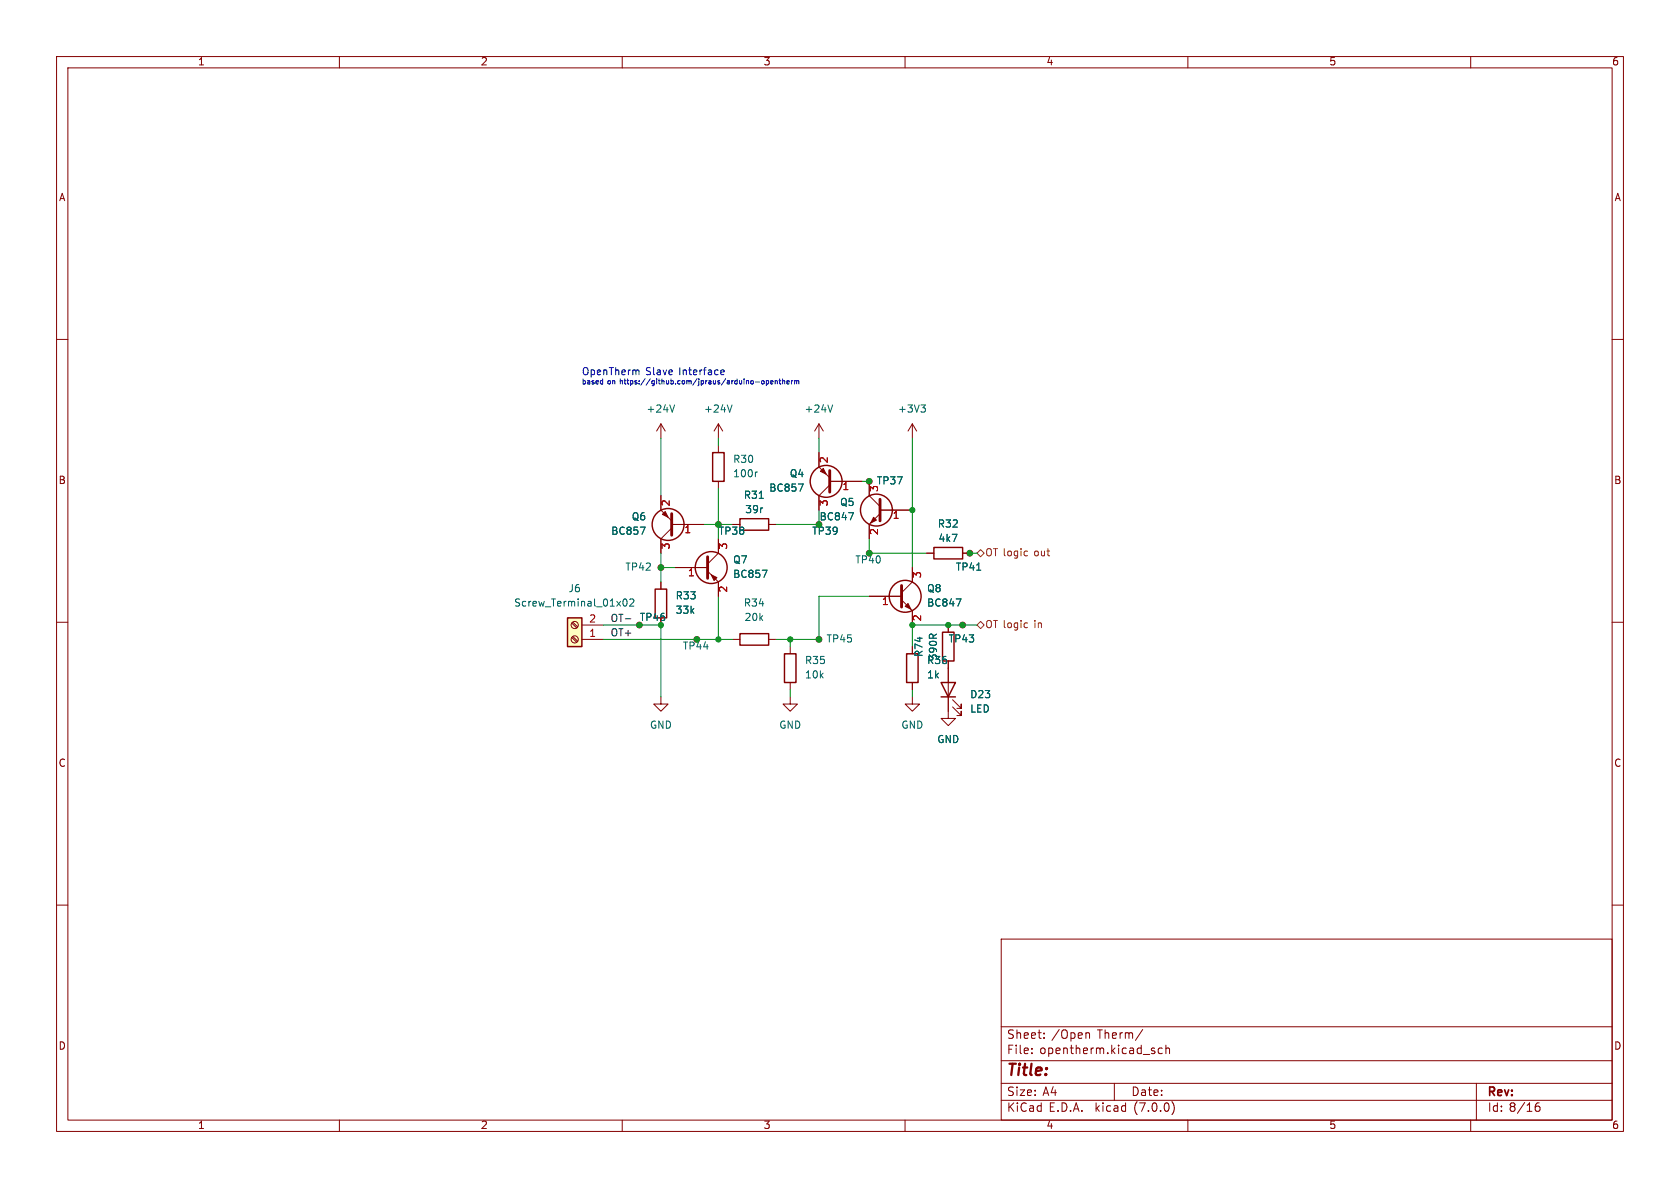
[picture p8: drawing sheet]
<svg xmlns="http://www.w3.org/2000/svg" width="297mm" height="210mm" viewBox="0 0 297 210" stroke-linecap="round" stroke-linejoin="round" font-family="sans-serif">
<g fill="none" stroke="#840000" stroke-width=".18">
<path d="M10 10h277v190h-277zM12 12h273v186h-273zM60 10v2M110 10v2M160 10v2M210 10v2M260 10v2M10 60h2M285 60h2M116.8 74.9v2.6M116.8 74.9l-.7 1.3M116.8 74.9l.8 1.3"/>
<path d="M127 74.9v2.6M127 78.7v1.3M127 74.9l-.8 1.3M127 74.9l.8 1.3M144.8 74.9l-.8 1.3M144.8 74.9v2.6M144.8 74.9l.7 1.3M161.3 74.9l-.8 1.3M161.3 74.9v2.6M161.3 74.9l.8 1.3M116.8 87.6v2.6l1.9 1.9M118.7 93.3l-1.9 2v2.5"/>
<path d="M118.7 92.7h5.8M127 92.7h.1M127 85.1v1.3M127 95.3v2.5l-1.9 1.9M129.5 92.7h1.3M135.9 92.7h1.3M144.8 80v2.6l1.9 1.9M146.7 85.7l-1.9 1.9v2.6M146.7 85.1h5.7M153.7 85.1h.1M153.7 97.8h.1M153.7 85.1v2.5l1.9 1.9"/>
<path d="M155.6 90.8l-1.9 1.9v2.6M155.6 90.2h5.7M163.8 97.8h1.3M170.2 97.8h1.2M171.4 97.8h.1M10 110h2M101.1 110.2l.9 .8M101.1 112.7l.9 .8M101.3 110l.8 .8M101.3 112.5l.8 .9M102.9 113h3.8M102.9 110.5h3.8"/>
<path d="M116.8 100.3h.1M116.8 102.9v1.2M119.4 100.3h5.7M123.2 113h.1M125.1 101l1.9 1.9v2.5M129.5 113h1.3M135.9 113h1.3M139.7 114.3v1.3M144.8 113h.1M153.7 105.4h5.7M159.4 106l1.9 2v2.5M161.3 100.3v2.6l-1.9 1.9"/>
<path d="M161.3 114.3v1.3M167.6 116.8v10.2h1.3l-1.3 1.3-1.2-1.3h1.2M167.6 110.5v1.3M170.2 110.5h.1M285 110h2M116.8 123.2v1.3h1.3l-1.3 1.2-1.2-1.2h1.2M139.7 123.2v1.3h1.3l-1.3 1.2-1.3-1.2h1.3M139.7 120.7v1.2M161.3 123.2v1.3h1.3l-1.3 1.2-1.3-1.2h1.3M161.3 120.7v1.2M168.4 125l1.5 1.5v-.8v.8h-.7M168.4 123.7l1.5 1.5v-.7v.7h-.7"/>
<path d="M10 160h2M285 160h2M177 166h108v32h-108zM60 198v2M110 198v2M160 198v2M177 194.5h108M177 191.5h108M177 187.5h108M177 181.5h108M182.4 186.1v.2M182.4 185.3v.2"/>
<path d="M184.6 183.4v.2M184.6 182.6v.2M192.2 182.6h.2l.2 .2v.8M197 191.5v3M202 182l-1.3 1.9M205.5 185.3h-.5l-.2 .2v.5l.1 .2h.6M206.1 185.4l.2-.1h.4l.1 1M206.1 184.8v1.5M207.2 194.7a1.72 1.72 0 0 1 0 2.3M210 198v2M260 198v2M261 191.5v6.5"/>
<path d="M271.5 195.7l.5-.2 .3 .3-.2 .6-.4 .1-.2-.2M272.1 195a.53 .53 0 0 0-.6 .3"/>
<circle cx="127" cy="92.7" r=".51"/>
<circle cx="144.8" cy="92.7" r=".51"/>
<circle cx="153.7" cy="97.8" r=".51"/>
<circle cx="153.7" cy="85.1" r=".51"/>
<circle cx="171.5" cy="97.8" r=".51"/>
<circle cx="101.6" cy="113" r=".63"/>
<circle cx="101.6" cy="110.5" r=".63"/>
<circle cx="113" cy="110.5" r=".51"/>
<circle cx="116.8" cy="100.3" r=".51"/>
<circle cx="123.2" cy="113" r=".51"/>
<circle cx="144.8" cy="113" r=".51"/>
<circle cx="170.2" cy="110.5" r=".51"/>
</g>
<g fill="none" stroke="#840000" stroke-width=".25">
<path d="M126 80h2v5.1h-2zM130.8 91.7h5.1v2h-5.1zM165.1 96.8h5.1v2h-5.1zM100.3 109.2h2.6v5.1h-2.6zM115.8 104.1h2.1v5.1h-2.1zM130.8 112h5.1v2h-5.1zM138.7 115.6h2v5.1h-2zM160.3 115.6h2v5.1h-2zM166.6 111.8h2.1v5h-2.1zM166.4 120.7h2.5l-1.3 2.5zM166.4 123.2h2.5"/>
<circle cx="118.1" cy="92.7" r="2.82"/>
<circle cx="146" cy="85.1" r="2.82"/>
<circle cx="154.9" cy="90.2" r="2.82"/>
<circle cx="125.7" cy="100.3" r="2.82"/>
<circle cx="160" cy="105.4" r="2.82"/>
</g>
<path d="M118.7 90.8v3.8M125.1 98.4v3.8M146.7 83.2v3.8M155.6 88.3v3.8M159.4 103.5v3.8" fill="none" stroke="#840000" stroke-width=".51"/>
<g fill="#840000" stroke="#840000" stroke-width=".18">
<path d="M117.1 90.9l.5-.5 .5 1z"/>
<path d="M154.4 91.4l.5 .5-1 .6z"/>
<path d="M145 83.3l.5-.5 .5 1z"/>
<path d="M160 107.2l.5-.5 .5 1z"/>
<path d="M125.7 101.6l1 .5-.5 .5z"/>
</g>
<g fill="none" stroke="#006464" stroke-width=".18">
<path d="M119.3 71.6l-.5 1.3M129.4 71.6l-.4 1.3M147.2 71.6l-.4 1.3M162.8 71.6h.8l-.4 .5M163.3 72.1l.3 .2v.3l-.3 .3M113.2 93.2h.8l-.5 1.2M133.9 83.4l-.2 .1M141.1 85.6h.9l-.6 1.2M150 90.6h.9l-.6 1.3M110.3 105.9h.1a.68 .68 0 0 1 .5 .6 .68 .68 0 0 1-.5 .6 .84 .84 0 0 1-.1-1.2zM111.3 106l.5-.1 .3 .3-.8 .9h.8M134.8 100.8h.8l-.5 1.3"/>
<path d="M169 105.9h.9l-.6 1.2"/>
</g>
<path d="M100.3 109.2h2.6v5.1h-2.6z" fill="#ffffc2" stroke="#ffffc2" stroke-width=".18"/>
<path d="M172.7 97.8l.7-.6 .6 .6-.6 .6zM181.5 97.4l.2 .1M181.7 98.2l-.2 .1M172.7 110.5l.7-.6 .6 .6-.6 .6zM181.5 110.1l.2 .1M181.7 110.9l-.2 .1" fill="none" stroke="#725600" stroke-width=".18"/>
<path d="M109.7 67v.9M110 67.4v.5M112.8 65.4l.2 .2v.6M127.5 66.2h.5M127.5 65.5l.4-.1 .1 .3-.6 .1" fill="none" stroke="#0000c2" stroke-width=".18"/>
<g fill="none" stroke="#009600" stroke-width=".18">
<path d="M116.8 77.5v10.1M127 77.5v1.2M144.8 77.5v2.5M161.3 77.5v22.8M116.8 97.8v5.1M124.5 92.7h5M127 86.4v8.9M144.8 90.2v2.5h-7.6M152.4 85.1h1.3M153.7 95.3v2.5h10.1M171.4 97.8h1.3M106.7 110.5h10.1v12.7"/>
<path d="M106.7 113h22.8M116.8 100.3h2.6M127 105.4v7.6M139.7 113v1.3M153.7 105.4h-8.9v7.6h-7.6M172.7 110.5h-11.4v3.8M139.7 121.9v1.3M161.3 121.9v1.3"/>
</g>
<g fill="#009600" stroke="#009600" stroke-width=".18">
<circle cx="153.7" cy="85.1" r=".46"/>
<circle cx="161.3" cy="90.2" r=".46"/>
<circle cx="170.2" cy="110.5" r=".46"/>
<circle cx="171.4" cy="97.8" r=".46"/>
<circle cx="144.8" cy="92.7" r=".46"/>
<circle cx="153.7" cy="97.8" r=".46"/>
<circle cx="161.3" cy="110.5" r=".46"/>
<circle cx="167.6" cy="110.5" r=".46"/>
<circle cx="116.8" cy="100.3" r=".46"/>
<circle cx="123.2" cy="113" r=".46"/>
<circle cx="127" cy="113" r=".46"/>
<circle cx="113" cy="110.5" r=".46"/>
<circle cx="144.8" cy="113" r=".46"/>
<circle cx="139.7" cy="113" r=".46"/>
<circle cx="116.8" cy="110.5" r=".46"/>
<circle cx="127" cy="92.7" r=".46"/>
</g>
<text font-size="2.8" fill="#840000" x="178" y="190.8">Title:</text>
<g font-size="2.1" fill="#840000">
<text x="178" y="183.9">Sheet:</text>
<text x="185.9" y="183.9">/Open</text>
<text x="194" y="183.9">Therm/</text>
<text x="178" y="186.6">File:</text>
<text x="183.8" y="186.6">opentherm.kicad_sch</text>
<text x="178" y="196.8">KiCad</text>
<text x="178" y="194">Size:</text>
<text x="184.3" y="194">A4</text>
<text x="185.4" y="196.8">E.D.A.</text>
<text x="193.7" y="196.8">kicad</text>
<text x="200" y="194">Date:</text>
<text x="200.6" y="196.8">(7.0.0)</text>
<text x="263" y="194.2">Rev:</text>
<text x="263" y="196.8">Id: 8/16</text>
</g>
<g font-size="1.8" fill="#840000">
<text x="35" y="11.8">1</text>
<text x="85" y="11.8">2</text>
<text x="135" y="11.8">3</text>
<text x="185" y="11.8">4</text>
<text x="235" y="11.8">5</text>
<text x="285" y="11.8">6</text>
<text x="10.4" y="35.8">A</text>
<text x="285.4" y="35.8">A</text>
<text x="10.3" y="85.8">B</text>
<text x="285.3" y="85.8">B</text>
<text x="144.8" y="92.3">BC847</text>
<text x="113" y="110">TP46</text>
<text x="10.3" y="135.8">C</text>
<text x="285.3" y="135.8">C</text>
<text x="10.3" y="185.8">D</text>
<text x="285.3" y="185.8">D</text>
<text x="35" y="199.8">1</text>
<text x="85" y="199.8">2</text>
<text x="135" y="199.8">3</text>
<text x="185" y="199.8">4</text>
<text x="235" y="199.8">5</text>
<text x="285" y="199.8">6</text>
</g>
<g font-size="1.8" fill="#0000c2">
<text x="102.9" y="66.5">OpenTherm</text>
<text x="102.9" y="68.6">^{based</text>
<text x="110.9" y="68.6">on https://github.com/jpraus/arduino-opentherm}</text>
<text x="114.2" y="66.5">Slave</text>
<text x="120.1" y="66.5">Interface</text>
</g>
<g font-size="1.8" fill="#006464">
<text x="114.2" y="73.2">+24V</text>
<text x="124.4" y="73.2">+24V</text>
<text x="142.2" y="73.2">+24V</text>
<text x="158.7" y="73.2">+3V3</text>
<text x="129.5" y="82.1">R30</text>
<text x="129.5" y="84.6">100r</text>
<text x="131.4" y="88.5">R31</text>
<text x="135.9" y="87.2">BC857</text>
<text x="139.6" y="84.6">Q4</text>
<text x="148.5" y="89.7">Q5</text>
<text x="154.9" y="85.9">TP37</text>
<text x="108" y="94.8">BC857</text>
<text x="111.6" y="92.3">Q6</text>
<text x="127" y="94.8">TP38</text>
<text x="131.7" y="91">39r</text>
<text x="143.5" y="94.8">TP39</text>
<text x="165.7" y="93.5">R32</text>
<text x="110.5" y="101.2">TP42</text>
<text x="129.5" y="99.9">Q7</text>
<text x="151.1" y="99.9">TP40</text>
<text x="165.9" y="96.1">4k7</text>
<text x="168.9" y="101.2">TP41</text>
<text x="90.8" y="107.5">Screw_Terminal_01x02</text>
<text x="100.4" y="105">J6</text>
<text x="119.4" y="106.2">R33</text>
<text x="129.5" y="102.4">BC857</text>
<text x="131.4" y="107.5">R34</text>
<text x="163.8" y="105">Q8</text>
<text x="163.8" y="107.5">BC847</text>
<text x="119.4" y="108.8">33k</text>
<text x="131.6" y="110">20k</text>
<text x="146.1" y="113.9">TP45</text>
<text x="167.6" y="113.9">TP43</text>
<text x="120.7" y="115.1">TP44</text>
<text x="142.2" y="117.7">R35</text>
<text x="163.4" y="116.2" transform="rotate(-90 163.4 116.2)">R74</text>
<text x="163.8" y="117.7">R36</text>
<text x="165.9" y="116.8" transform="rotate(-90 165.9 116.8)">390R</text>
<text x="142.2" y="120.2">10k</text>
<text x="163.8" y="120.2">1k</text>
<text x="171.5" y="123.7">D23</text>
<text x="114.8" y="129.1">GND</text>
<text x="137.7" y="129.1">GND</text>
<text x="159.3" y="129.1">GND</text>
<text x="165.6" y="131.6">GND</text>
<text x="171.5" y="126.2">LED</text>
</g>
<g font-size="1.8" fill="#a90000">
<text x="146.7" y="81.9" transform="rotate(-90 146.7 81.9)">2</text>
<text x="118.7" y="89.6" transform="rotate(-90 118.7 89.6)">2</text>
<text x="146.7" y="89.6" transform="rotate(-90 146.7 89.6)">3</text>
<text x="148.9" y="87">1</text>
<text x="155.6" y="87" transform="rotate(-90 155.6 87)">3</text>
<text x="120.9" y="94.6">1</text>
<text x="155.6" y="94.6" transform="rotate(-90 155.6 94.6)">2</text>
<text x="157.8" y="92.1">1</text>
<text x="118.7" y="97.2" transform="rotate(-90 118.7 97.2)">3</text>
<text x="128.9" y="97.2" transform="rotate(-90 128.9 97.2)">3</text>
<text x="121.6" y="102.2">1</text>
<text x="128.9" y="104.8" transform="rotate(-90 128.9 104.8)">2</text>
<text x="155.9" y="107.3">1</text>
<text x="163.2" y="102.3" transform="rotate(-90 163.2 102.3)">3</text>
<text x="104.1" y="112.8">1</text>
<text x="104.1" y="110.2">2</text>
<text x="163.2" y="109.9" transform="rotate(-90 163.2 109.9)">2</text>
</g>
<g font-size="1.8" fill="#725600">
<text x="174.2" y="98.6">OT logic</text>
<text x="182.9" y="98.6">out</text>
<text x="174.2" y="111.3">OT logic</text>
<text x="182.9" y="111.3">in</text>
</g>
<g font-size="1.8" fill="#0f0f0f">
<text x="107.9" y="110.1">OT-</text>
<text x="107.9" y="112.7">OT+</text>
</g>
</svg>
